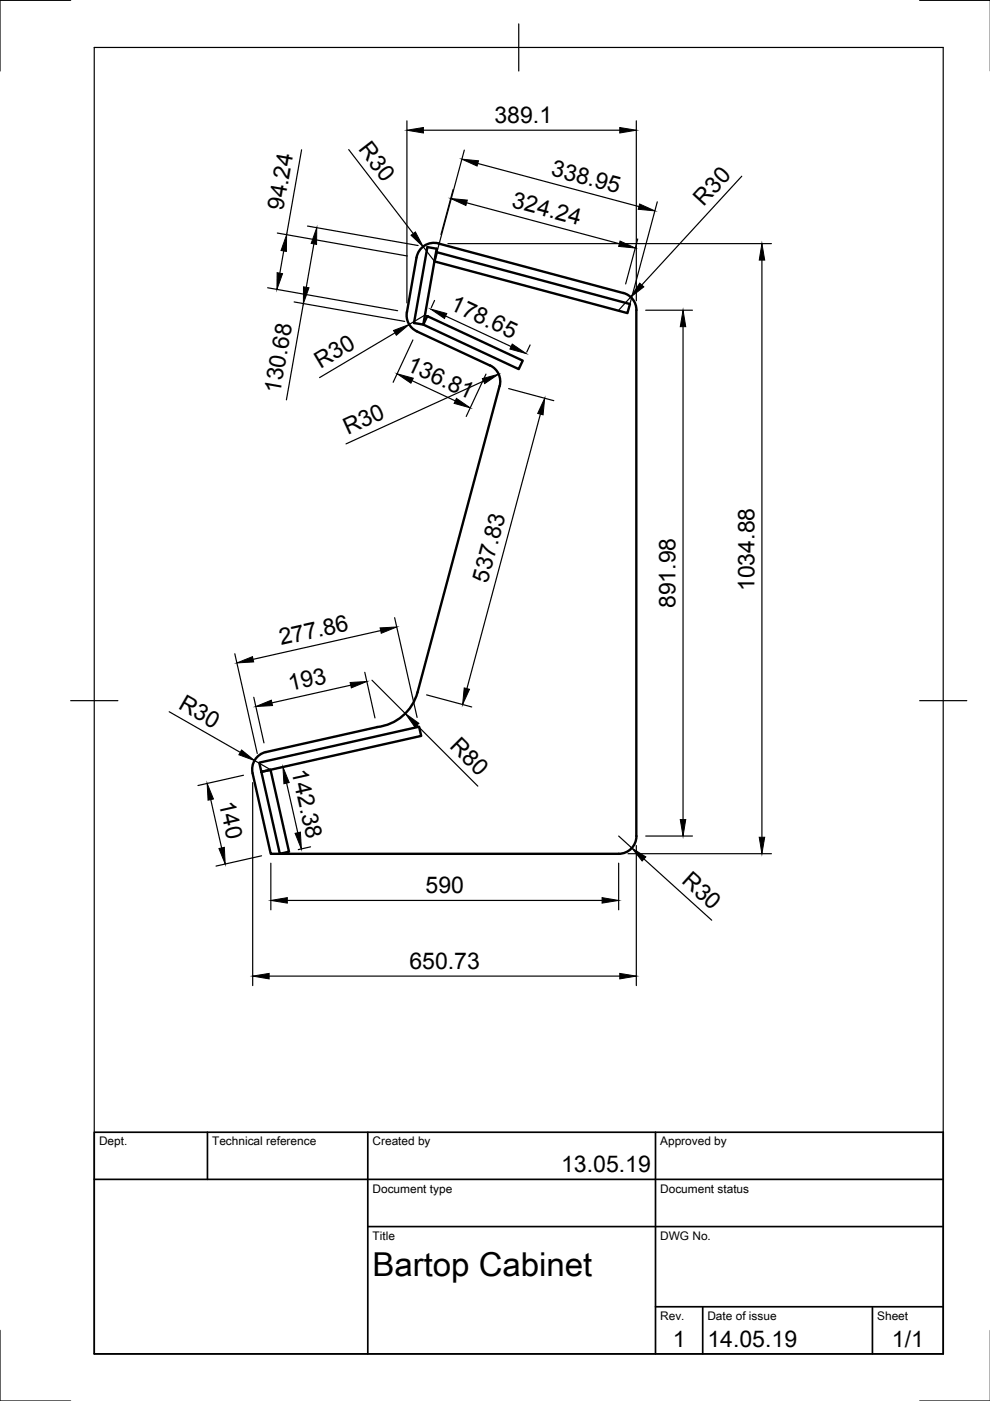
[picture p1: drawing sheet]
<svg xmlns="http://www.w3.org/2000/svg" width="210mm" height="297mm" viewBox="0 0 210 297" stroke-linecap="round" stroke-linejoin="round" font-family="sans-serif">
<!-- layer: Visible -->
<path d="M90.6 52.4l2 .3-2.9 16.1-1.9-.3zM92.6 53.5l41 11-.6 1.9-40.9-11zM88.4 70.3l15.5 7.2a3.8 3.8 0 0 1 2 4.3M90.6 67l20.2 9.5-.8 1.8-20.3-9.5zM134.9 65.8v111.5M134.9 65.7a3.8 3.8 0 0 0-2.7-3.6l-39.2-10.5a3.7 3.7 0 0 0-4.7 3l-2 11.6a3.7 3.7 0 0 0 2.1 4M105.9 81.9l-17.4 64.9M88.5 146.8a10 10 0 0 1-8.6 7.4l-23.5 5.2a3.8 3.8 0 0 0-2.8 4.5l3.8 17.1h73.8a3.8 3.8 0 0 0 3.7-3.7M55 161.7l33.9-7.6 .4 1.9-33.9 7.6zM55.4 163.6l2-.4 3.9 17.4-2 .4z" fill="none" stroke="#000" stroke-width=".51"/>
<!-- layer: Border -->
<path d="M15 .1h-15v15M20 10.1h180v276.9h-180zM110 5.1v10M195 .1h15M15 148.6h10M195 148.6h10M0 282.1v14.9h15M195 297h15" fill="none" stroke="#000" stroke-width=".25"/>
<!-- layer: TitleBlock -->
<path d="M20 240.1h180v46.9h-180zM20 250h180M44 240.1v9.9M78 240.1v46.9M139 240.1v46.9M78 260.1h122M139 277.1h61M149 277.1v9.9M185 277.1v9.9" fill="none" stroke="#000" stroke-width=".36"/>
<!-- layer: Dimensions -->
<g fill="none" stroke="#000" stroke-width=".25">
<path d="M63.9 31.8l-3.1 18M73.9 31.7l13.7 17.8M86.3 25.6v38.6M89.8 27.6h41.6M98.4 31.8l-5.8 21.7M101.3 34.7l34.2 9.1M134.9 25.6v38.2M157.3 37.4l-21.2 23M58.8 49.4l27.6 4.9M60.2 53.2l-.9 4.7M65.2 47.9l23.4 4.2M66.5 51.7l-1.6 9.2"/>
<path d="M89.7 52.3l2.3 3M95 51.7h68.6M96.1 40.2l-2.6 9.5M98.9 43l32.4 8.7M135.2 50.7l-2.5 9.5M139.4 42.8l-5.8 21.7M161.5 55.1v122.4M56.7 61l27.6 4.9M62.4 64l23.4 4.1M64.3 64.4l-3.6 20.4M83.7 70.6l-15.9 9.5M87.5 72.1l-4.1 9"/>
<path d="M90 66.9l-3.3 1.9M92.1 63.7l-.7 1.5M94.5 67l13.9 6.5M103 79.3l-4.2 9M112.4 73.1l-.7 1.6M133.7 63l-2.5 2.8M136.9 65.8h9.9M144.8 69.3v104.5M87.4 80.7l9.1 4.3M102.5 80.8l-29.1 13.3M107.8 82.4l9.6 2.5M114.6 87.8l-15.6 58.2"/>
<path d="M49.8 138.6l4.7 21.2M80.7 133.7l-27 6.1M83.7 131l4.7 21.1M35.9 150.9l15 8.6M53.8 147.8l2.2 9.7M74.4 145.3l-16.7 3.7M77.3 142.5l2.2 9.7M78.9 144.2l7 7.1M88.4 153.8l12.9 12.9M90.4 147.3l9.6 2.6M44.7 169.5l2.3 10.3M51.6 164.4l-9.6 2.1"/>
<path d="M53.6 165.9v43.1M54 161.3l3.2 1.8M60.8 166l2.3 10.6M61.9 162.2l-2.6 .6M65.8 179.5l-2.6 .6M131.2 177.3l2.7 2.5M134.9 179.3v29.7M136.9 177.3h9.9M55.5 181.4l-9.7 2.2M57.4 183v9.9M60.9 190.9h66.8M131.2 183v9.9"/>
<path d="M133.2 181h30.4M136.5 182.1l14.4 13M57.1 207h74.3"/>
</g>
<g fill="#000" stroke="#000" stroke-width=".21">
<path d="M86.3 27.6l3.5-.6v1.2zM97.9 33.7l3.6 .4-.3 1.1zM131.4 27l3.5 .6-3.5 .6zM58.8 57.8l1.1 .2-1.2 3.4zM60.8 49.8l-.1 3.5-1.1-.2zM67.2 48.3l-.1 3.5-1.1-.2zM87.1 49.9l1-.7 1.6 3.1zM95.5 42.1l3.6 .3-.3 1.2zM131.5 51.1l3.2 1.5-3.5-.4zM135.6 43.3l3.3 1.4-3.6-.3zM161.5 51.7l.6 3.4h-1.1zM64.3 60.8l1.2 .2-1.2 3.4z"/>
<path d="M83.4 70.1l3.3-1.3-2.7 2.3zM91.3 65.5l3.4 1-.5 1zM108.6 72.9l2.9 2.1-3.4-1zM135.6 60l.9 .8-2.8 2.2zM144.8 65.8l.6 3.5h-1.2zM84.2 79.3l3.4 .9-.5 1zM96.8 84.5l2.9 2-3.4-1zM102.3 80.3l3.4-1-2.9 2zM115.5 84.4l-.4 3.6-1.1-.3zM50.2 140.6l3.3-1.4 .3 1.1zM80.6 133.1l3.5-.2-3.3 1.4zM51.2 159l2.8 2.3-3.3-1.3z"/>
<path d="M54.2 149.8l3.3-1.4 .3 1.2zM74.2 144.7l3.6-.2-3.3 1.3zM85.9 151.3l2.9 2.1-.8 .8zM98.4 145.8l1.1 .3-1.4 3.3zM43.9 166.1l1.4 3.3-1.2 .3zM46.4 179.9l1.2-.3 .2 3.6zM60 162.6l1.3 3.3-1.1 .3zM62.6 176.7l1.1-.3 .2 3.6zM144.2 173.8h1.2l-.6 3.5zM161 177.5h1.1l-.6 3.5zM57.4 190.9l3.5-.6v1.2zM127.7 190.3l3.5 .6-3.5 .6z"/>
<path d="M133.9 179.8l3 1.9-.8 .8zM53.6 207l3.5-.6v1.1zM131.4 206.4l3.5 .6-3.5 .5z"/>
</g>
<text font-size="7" x="79" y="270.6">Bartop Cabinet</text>
<g font-size="4.9">
<text x="104.8" y="26.1">389.1</text>
<text x="75.9" y="31.7" transform="rotate(52 75.9 31.7)">R30</text>
<text x="116.6" y="37.2" transform="rotate(15 116.6 37.2)">338.95</text>
<text x="60.1" y="44.8" transform="rotate(-80 60.1 44.8)">94.24</text>
<text x="108.3" y="43.9" transform="rotate(15 108.3 43.9)">324.24</text>
<text x="149.2" y="43.9" transform="rotate(-47 149.2 43.9)">R30</text>
<text x="95.1" y="65.6" transform="rotate(25 95.1 65.6)">178.65</text>
<text x="59.4" y="83.6" transform="rotate(-80 59.4 83.6)">130.68</text>
<text x="67.9" y="78.2" transform="rotate(-31 67.9 78.2)">R30</text>
<text x="86" y="78.4" transform="rotate(25 86 78.4)">136.81</text>
<text x="73.7" y="92.2" transform="rotate(-25 73.7 92.2)">R30</text>
<text x="103.4" y="123.7" transform="rotate(-75 103.4 123.7)">537.83</text>
<text x="160" y="125.3" transform="rotate(-90 160 125.3)">1034.88</text>
<text x="143.3" y="129" transform="rotate(-90 143.3 129)">891.98</text>
<text x="59.6" y="136.8" transform="rotate(-13 59.6 136.8)">277.86</text>
<text x="61.5" y="146.6" transform="rotate(-13 61.5 146.6)">193</text>
<text x="37.6" y="150.1" transform="rotate(30 37.6 150.1)">R30</text>
<text x="95.2" y="158.3" transform="rotate(45 95.2 158.3)">R80</text>
<text x="61.8" y="163.5" transform="rotate(77 61.8 163.5)">142.38</text>
<text x="46.4" y="170.2" transform="rotate(77 46.4 170.2)">140</text>
<text x="90.2" y="189.4">590</text>
<text x="144.3" y="187.1" transform="rotate(42 144.3 187.1)">R30</text>
<text x="86.8" y="205.4">650.73</text>
<text x="119" y="248.5">13.05.19</text>
<text x="142.6" y="285.7">1</text>
<text x="150" y="285.5">14.05.19</text>
<text x="189.1" y="285.7">1/1</text>
</g>
<g font-size="2.5">
<text x="21" y="242.9">Dept.</text>
<text x="45" y="242.9">Technical reference</text>
<text x="79" y="242.9">Created by</text>
<text x="140" y="242.9">Approved by</text>
<text x="79" y="252.8">Document type</text>
<text x="140" y="252.8">Document status</text>
<text x="79" y="262.9">Title</text>
<text x="140" y="262.9">DWG No.</text>
<text x="140" y="279.9">Rev.</text>
<text x="150" y="279.9">Date of issue</text>
<text x="186" y="279.9">Sheet</text>
</g>
</svg>
